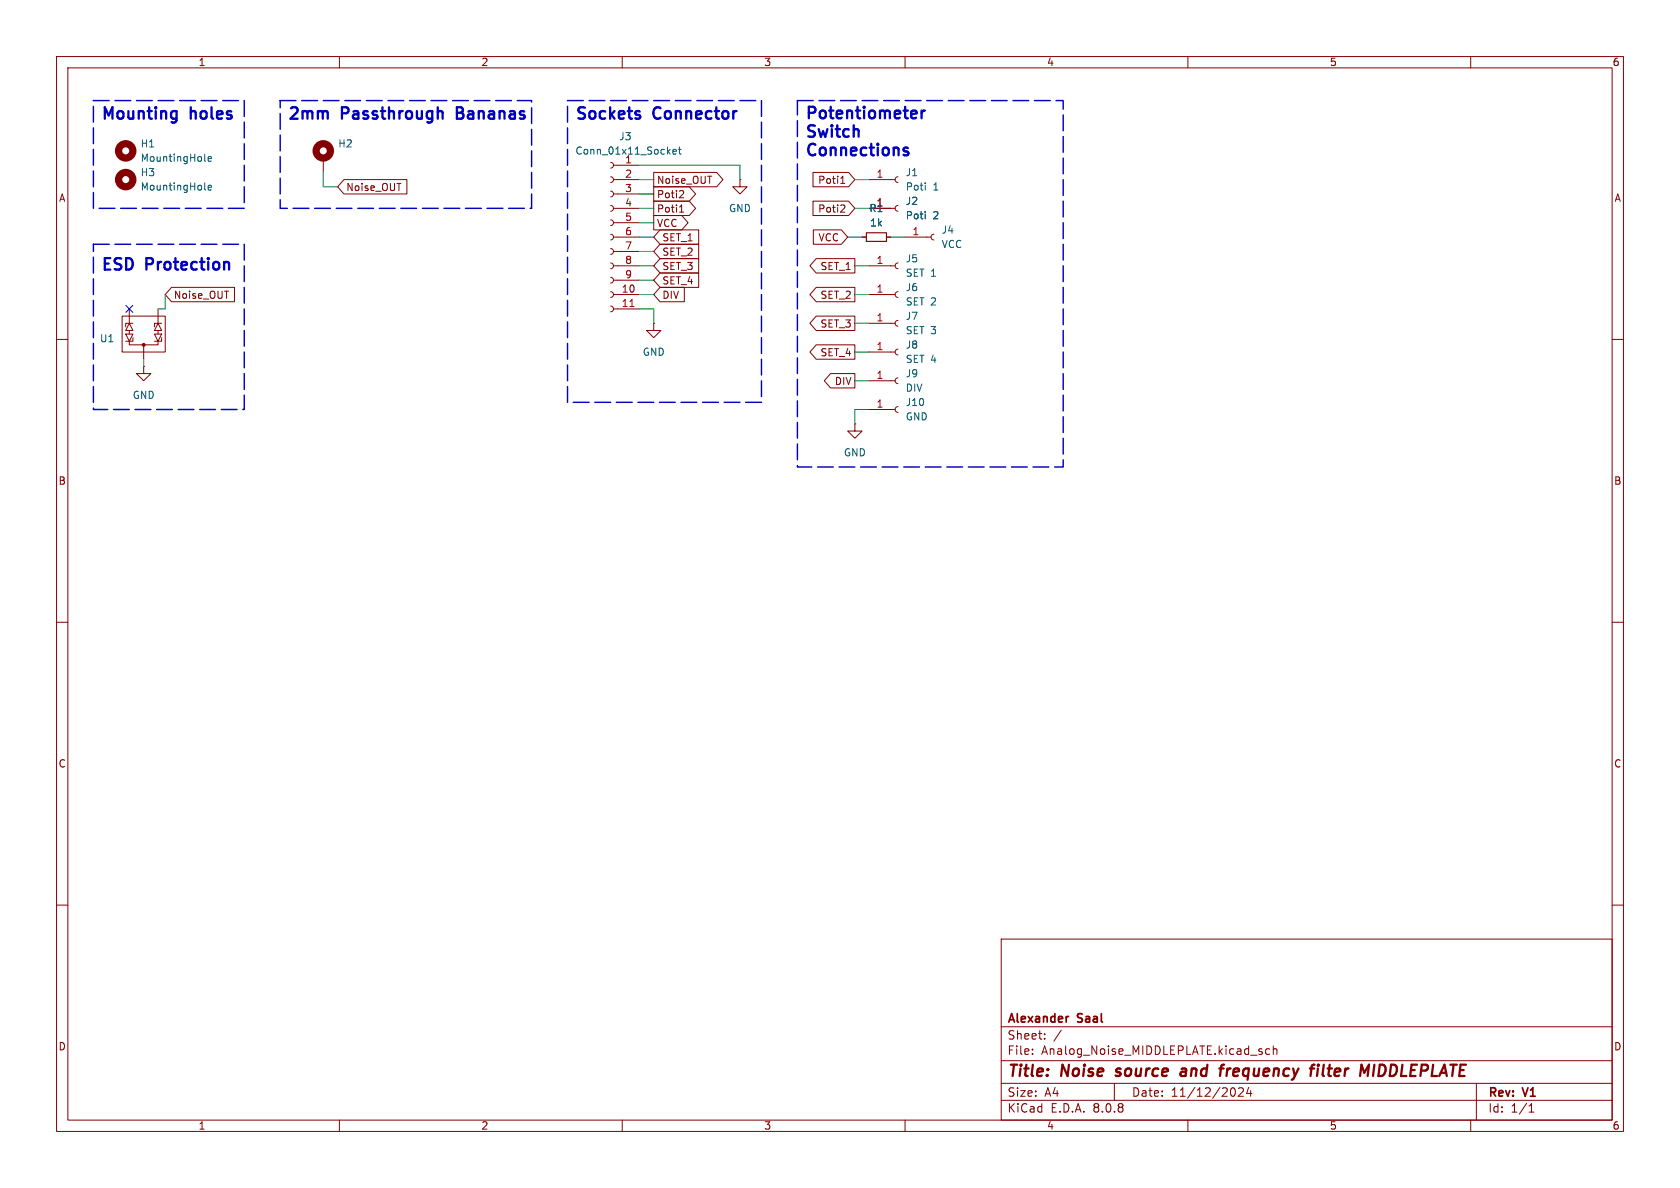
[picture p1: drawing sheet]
<svg xmlns="http://www.w3.org/2000/svg" width="297mm" height="210mm" viewBox="0 0 297 210" stroke-linecap="round" stroke-linejoin="round" font-family="sans-serif">
<g fill="none" stroke="#840000" stroke-width=".18">
<path d="M10 10h277v190h-277zM12 12h273v186h-273zM60 10v2M110 10v2M160 10v2M210 10v2M260 10v2M57.1 27.9v2.6M60.8 31.7h11.1v2.6h-11.1l-1.1-1.3zM107.9 38.9l.4 .1 .2 .4-.2 .3-.4 .2M107.9 36.3l.4 .2 .2 .3-.2 .4-.4 .1M107.9 33.8l.4 .1 .2 .4-.2 .3-.4 .2"/>
<path d="M107.9 31.2l.4 .2 .2 .4-.2 .3-.4 .2M107.9 28.7l.4 .2 .2 .3-.2 .4-.4 .1M108.5 31.8h4.5M108.5 36.8h4.5M108.5 39.4h4.5M108.5 34.3h4.5M108.5 29.2h4.5M115.6 33h6.3l1.1 1.3-1.1 1.3h-6.3zM115.6 35.6h6.3l1.1 1.2-1.1 1.3h-6.3zM115.6 30.5h11.1l1.1 1.3-1.1 1.2h-11.1zM115.6 38.1h4.9l1.1 1.3-1.1 1.2h-4.9zM120.1 37.5h.8"/>
<path d="M120.3 36.5l.2-.3v1.3M120.3 33.7l.4 .1 .2 .3-.8 .9h.8M130.8 31.8v1.2h1.3l-1.3 1.3-1.3-1.3h1.3M130.8 31.8h.1M143.7 35.6h6.3l1.1 1.2-1.1 1.3h-6.3zM143.7 30.5h6.3l1.1 1.3-1.1 1.2h-6.3zM148.6 32.4h.8M148.8 31.5l.2-.3v1.2M148.8 36.2l.4 .1 .2 .3-.8 .9h.8M153.7 31.8h4.5M153.7 36.8h4.5M158.7 31.2l-.3 .2-.2 .4 .2 .3 .3 .2"/>
<path d="M158.7 36.3l-.3 .2-.2 .3 .2 .4 .3 .1M21.6 55.9h7.6v6.3h-7.6zM22.2 59.1h1.3l-.6 1.2zM22.9 57.2l.6 1.2h-1.3zM22.9 54.6v2.6M22.9 58.4v.7M23.5 57.2h-1.3v.6M23.5 59.7v.6h-1.3M27.3 59.1h1.3l-.7 1.2zM27.9 57.2l.7 1.2h-1.3zM27.9 54.6v2.6M27.9 58.4v.7"/>
<path d="M28.6 57.2h-1.3v.6M28.6 59.7v.6h-1.3M30.3 50.8h11.2v2.5h-11.2l-1.1-1.2zM107.9 54.1l.4 .2 .2 .3-.2 .4-.4 .1M107.9 51.6l.4 .1 .2 .4-.2 .3-.4 .2M107.9 49l.4 .2 .2 .3-.2 .4-.4 .1M107.9 46.5l.4 .1 .2 .4-.2 .3-.4 .2M107.9 43.9l.4 .2 .2 .4-.2 .3-.4 .2M107.9 41.4l.4 .2 .2 .3-.2 .4-.4 .1M108.5 52.1h4.5M108.5 47h4.5M108.5 41.9h4.5"/>
<path d="M108.5 54.6h4.5M108.5 49.5h4.5M108.5 44.5h4.5M115.6 57.2v1.2h1.2l-1.2 1.3-1.3-1.3h1.3M115.6 57.2h.1M116.7 48.3h6.8v2.5h-6.8l-1.1-1.3zM116.7 40.6h6.8v2.6h-6.8l-1.1-1.3zM116.7 50.8h4.3v2.5h-4.3l-1.1-1.2zM116.7 43.2h6.8v2.5h-6.8l-1.1-1.2zM116.7 45.7h6.8v2.6h-6.8l-1.1-1.3zM143.8 40.6h4.9l1.2 1.3-1.2 1.3h-4.9zM144.3 50.8h6.8v2.5h-6.8l-1.1-1.2z"/>
<path d="M144.3 55.9h6.8v2.5h-6.8l-1.1-1.2zM144.3 45.7h6.8v2.6h-6.8l-1.1-1.3zM152.4 41.9h.8M153.7 57.2h4.5M153.7 52.1h4.5M153.7 47h4.5M156.7 41.9h.8M158.7 56.6l-.3 .2-.2 .4 .2 .3 .3 .2M158.7 51.6l-.3 .1-.2 .4 .2 .3 .3 .2M158.7 46.5l-.3 .1-.2 .4 .2 .3 .3 .2M160 41.9h4.6M165.1 41.4l-.4 .2-.1 .3 .1 .4 .4 .1"/>
<path d="M10 60h2M22.9 60.3v.7h5v-.7M25.4 64.8v1.2h1.3l-1.3 1.3-1.3-1.3h1.3M25.4 64.8h.1M25.4 61v2.5M144.3 61h6.8v2.5h-6.8l-1.1-1.3zM146.8 66h4.3v2.6h-4.3l-1.1-1.3zM151.1 74.9v1.3h1.3l-1.3 1.3-1.2-1.3h1.2M151.1 74.9h.1M153.7 62.2h4.5M153.7 72.4h4.5M153.7 67.3h4.5"/>
<path d="M158.7 61.7l-.3 .2-.2 .3 .2 .4 .3 .1M158.7 71.9l-.3 .1-.2 .4 .2 .3 .3 .2M158.7 66.8l-.3 .2-.2 .3 .2 .4 .3 .1M285 60h2M10 110h2M285 110h2M10 160h2M177 166h108v32h-108zM285 160h2M60 198v2M110 198v2M160 198v2"/>
<path d="M177 194.5h108M177 191.5h108M177 187.5h108M177 181.5h108M182.5 186.3v.1M182.5 185.5v.1M184.7 183.6v.1M184.7 182.8v.1M187.6 182.1l-1.3 2M197 191.5v3M210 198v2M218.2 192.4l.2 .8-.2 .5-.2 .1"/>
<path d="M219.7 192.4v.5l-.8 .9h.9M220.7 192.2l-.3 1.1h.9M221.1 192.8v1M224.5 185.5l-.5-.1-.3 .3v.4l.2 .2h.6M225.1 185.5l.2-.1 .4 .1v.9M225.1 184.9v1.5M260 198v2M261 191.5v6.5M270.3 196.6h.9M270.3 195.5l.4-.4v1.5"/>
</g>
<g fill="none" stroke="#840000" stroke-width=".4">
<path d="M197.2 190.1l.2 .1M197.5 189l-.2 .3 .1 .1M208.9 189l.2-.1 .5 .1M209.7 189.4h-.7a.4 .4 0 0 0-.3 .4 .4 .4 0 0 0 .2 .4l.7-.1M217 188.9l-.2 1.3M217.6 188.9l-.4 .1-.3 .3M233 188.9l-.2 1.3M233.1 188.2v.2M233.1 188.2l-.1 .1 .1 .1M233.1 188.2l.1 .1-.1 .1M234 188.2l-.2 1.7 .3 .3M243 188.2l-.3 2"/>
<path d="M243.9 188.2l-.2 2h.5"/>
</g>
<path d="M188.8 179.7h.1" fill="none" stroke="#840000" stroke-width=".3"/>
<g fill="none" stroke="#840000" stroke-width="1.3">
<circle cx="22.2" cy="31.7" r="1.27"/>
<circle cx="22.2" cy="26.7" r="1.27"/>
<circle cx="57.1" cy="26.7" r="1.27"/>
</g>
<path d="M36.2 28.3l.2 .2M36.2 33.4l.2 .2M36.8 28.1l.6-.1-.1-.3h-.3l-.2 .2 .1 .6h.4M36.8 33.2l.6-.1-.1-.3h-.3l-.2 .1 .1 .6h.4M119 26.8l.6-.1-.1-.2-.4-.1-.1 .2v.6h.5M119.9 26.4h.5M120.1 26v1.1l.3 .1M163.6 32.3v.2M163.6 32.8v.8M163.6 37.4v.1M163.6 37.8v.9" fill="none" stroke="#006464" stroke-width=".18"/>
<path d="M153.2 41.1h3.5v1.6h-3.5z" fill="none" stroke="#840000" stroke-width=".2"/>
<path d="M111.4 54.2h.7" fill="none" stroke="#a90000" stroke-width=".18"/>
<circle cx="25.4" cy="61" r=".25" fill="#840000" stroke="#840000" stroke-width=".18"/>
<g fill="none" stroke="#0000c2" stroke-width=".41">
<path d="M80.8 19.9h.7M81.5 19h-.7v2h.7M144.1 19.1l-.3-.2h-.8v2M146.9 18.9v1.7M151.6 18.9v1.7M152.8 18.9l-.1 .1 .1 .1M152.8 18.9l.1 .1-.1 .1M152.8 18.9v.2M160 18.9v1.7M162.9 19.6v1.3M163.5 19.6a.52 .52 0 0 0-.6 .3M148 22.1v1.8"/>
<path d="M150.9 22.1v2.1M154 25.4v1.8M155.2 25.4l-.1 .1 .1 .1M155.2 25.4l.1 .1-.1 .1M155.2 25.4v.2M160 26.8l.5 .1 .1 .3-.3 .3h-.4M160 26.1l.5 .1"/>
</g>
<path d="M16.5 17.8h26.7v19h-26.7zM49.5 17.8h44.5v19h-44.5zM100.3 17.8h34.3v53.3h-34.3zM141 17.8h47v64.8h-47zM16.5 43.2h26.7v29.2h-26.7z" fill="none" stroke="#0000c2" stroke-width=".25" stroke-dasharray="2.8 1"/>
<g fill="none" stroke="#009600" stroke-width=".18">
<path d="M57.1 30.5v2.5h2.6M113 31.8h2.6M113 29.2h17.8v2.6M113 39.4h2.6M113 36.8h2.6M113 34.3h2.6M151.1 31.8h2.6M151.1 36.8h2.6M29.2 52.1v2.5h-1.3M113 54.6h2.6v2.6M113 41.9h2.6M113 49.5h2.6"/>
<path d="M113 47h2.6M113 44.5h2.6M113 52.1h2.6M149.9 41.9h2.5M151.1 57.2h2.6M151.1 47h2.6M151.1 52.1h2.6M157.5 41.9h2.5M25.4 63.5v1.3M151.1 62.2h2.6M151.1 67.3h2.6M153.7 72.4h-2.6v2.5"/>
</g>
<path d="M22.3 54l1.2 1.2M23.5 54l-1.2 1.2" fill="none" stroke="#000084" stroke-width=".18"/>
<g font-size="2.8" fill="#0000c2">
<text x="17.8" y="21.7">Mounting</text>
<text x="33.8" y="21.7">holes</text>
<text x="50.8" y="21.7">2mm</text>
<text x="60.5" y="21.7">Passthrough</text>
<text x="81.6" y="21.7">Bananas</text>
<text x="101.6" y="21.7">Sockets</text>
<text x="115.7" y="21.7">Connector</text>
<text x="142.2" y="22.1">Potentiometer</text>
<text x="142.2" y="25.3">Switch</text>
<text x="142.2" y="28.6">Connections</text>
<text x="17.8" y="48.4">ESD</text>
<text x="25.9" y="48.4">Protection</text>
</g>
<g font-size="2.8" fill="#840000">
<text x="178" y="190.9">Title:</text>
<text x="187.7" y="190.9">Noise</text>
<text x="198.2" y="190.9">source</text>
<text x="210.4" y="190.9">and</text>
<text x="218.2" y="190.9">frequency</text>
<text x="235" y="190.9">filter</text>
<text x="244.5" y="190.9">MIDDLEPLATE</text>
</g>
<g font-size="2.1" fill="#840000">
<text x="178" y="184">Sheet:</text>
<text x="178" y="181.2">Alexander</text>
<text x="190.6" y="181.2">Saal</text>
<text x="178" y="186.7">File:</text>
<text x="184.1" y="186.7">Analog_Noise_MIDDLEPLATE.kicad_sch</text>
<text x="178" y="196.9">KiCad</text>
<text x="178" y="194.1">Size:</text>
<text x="184.7" y="194.1">A4</text>
<text x="185.7" y="196.9">E.D.A.</text>
<text x="193.3" y="196.9">8.0.8</text>
<text x="200" y="194.1">Date:</text>
<text x="207" y="194.1">11/12/2024</text>
<text x="263" y="194.3">Rev:</text>
<text x="263" y="196.9">Id:</text>
<text x="267.1" y="196.9">1/1</text>
<text x="269.4" y="194.3">V1</text>
</g>
<g font-size="1.8" fill="#840000">
<text x="35" y="11.9">1</text>
<text x="85" y="11.9">2</text>
<text x="135" y="11.9">3</text>
<text x="185" y="11.9">4</text>
<text x="235" y="11.9">5</text>
<text x="285" y="11.9">6</text>
<text x="10.3" y="35.9">A</text>
<text x="61.1" y="34">Noise_OUT</text>
<text x="116" y="35.2">Poti2</text>
<text x="116" y="32.7">Noise_OUT</text>
<text x="144.5" y="32.7">Poti1</text>
<text x="285.3" y="35.9">A</text>
<text x="116" y="37.8">Poti1</text>
<text x="116" y="40.3">VCC</text>
<text x="144.5" y="37.8">Poti2</text>
<text x="117" y="42.9">SET_1</text>
<text x="117" y="45.4">SET_2</text>
<text x="117" y="47.9">SET_3</text>
<text x="144.6" y="42.9">VCC</text>
<text x="144.9" y="47.9">SET_1</text>
<text x="30.6" y="53">Noise_OUT</text>
<text x="117" y="50.5">SET_4</text>
<text x="117" y="53">DIV</text>
<text x="144.9" y="53">SET_2</text>
<text x="144.9" y="58.1">SET_3</text>
<text x="144.9" y="63.2">SET_4</text>
<text x="147.5" y="68.3">DIV</text>
<text x="10.3" y="85.9">B</text>
<text x="285.3" y="85.9">B</text>
<text x="10.3" y="135.9">C</text>
<text x="285.3" y="135.9">C</text>
<text x="10.3" y="185.9">D</text>
<text x="285.3" y="185.9">D</text>
<text x="35" y="199.9">1</text>
<text x="85" y="199.9">2</text>
<text x="135" y="199.9">3</text>
<text x="185" y="199.9">4</text>
<text x="235" y="199.9">5</text>
<text x="285" y="199.9">6</text>
</g>
<g font-size="1.8" fill="#006464">
<text x="24.8" y="26.3">H1</text>
<text x="24.8" y="28.8">MountingHole</text>
<text x="59.7" y="26.3">H2</text>
<text x="101.6" y="27.5">Conn_01x11_Socket</text>
<text x="109.4" y="25">J3</text>
<text x="24.8" y="31.3">H3</text>
<text x="24.8" y="33.9">MountingHole</text>
<text x="160" y="31.3">J1</text>
<text x="160" y="33.9">Poti</text>
<text x="164.9" y="33.9">1</text>
<text x="128.8" y="37.7">GND</text>
<text x="153.6" y="37.7">R1</text>
<text x="153.7" y="40.2">1k</text>
<text x="154.9" y="36.6">1</text>
<text x="160" y="36.4">J2</text>
<text x="160" y="39">Poti</text>
<text x="164.9" y="39">2</text>
<text x="166.4" y="41.5">J4</text>
<text x="160" y="46.6">J5</text>
<text x="166.4" y="44">VCC</text>
<text x="160" y="51.7">J6</text>
<text x="160" y="49.1">SET 1</text>
<text x="160" y="56.7">J7</text>
<text x="160" y="59.3">SET 3</text>
<text x="160" y="54.2">SET 2</text>
<text x="17.6" y="60.7">U1</text>
<text x="113.5" y="63.1">GND</text>
<text x="160" y="61.8">J8</text>
<text x="160" y="64.4">SET 4</text>
<text x="23.4" y="70.7">GND</text>
<text x="160" y="66.9">J9</text>
<text x="160" y="72">J10</text>
<text x="160" y="69.4">DIV</text>
<text x="160" y="74.5">GND</text>
<text x="149.1" y="80.9">GND</text>
</g>
<g font-size="1.8" fill="#a90000">
<text x="110.4" y="29">1</text>
<text x="110.4" y="31.5">2</text>
<text x="110.4" y="34">3</text>
<text x="154.9" y="31.5">1</text>
<text x="110.4" y="36.6">4</text>
<text x="110.4" y="39.1">5</text>
<text x="110.4" y="41.7">6</text>
<text x="161.2" y="41.7">1</text>
<text x="110.4" y="44.2">7</text>
<text x="110.4" y="46.7">8</text>
<text x="154.9" y="46.7">1</text>
<text x="109.8" y="51.8">10</text>
<text x="110.4" y="49.3">9</text>
<text x="154.9" y="51.8">1</text>
<text x="109.8" y="54.4">11</text>
<text x="154.9" y="56.9">1</text>
<text x="154.9" y="62">1</text>
<text x="154.9" y="67.1">1</text>
<text x="154.9" y="72.1">1</text>
</g>
</svg>
